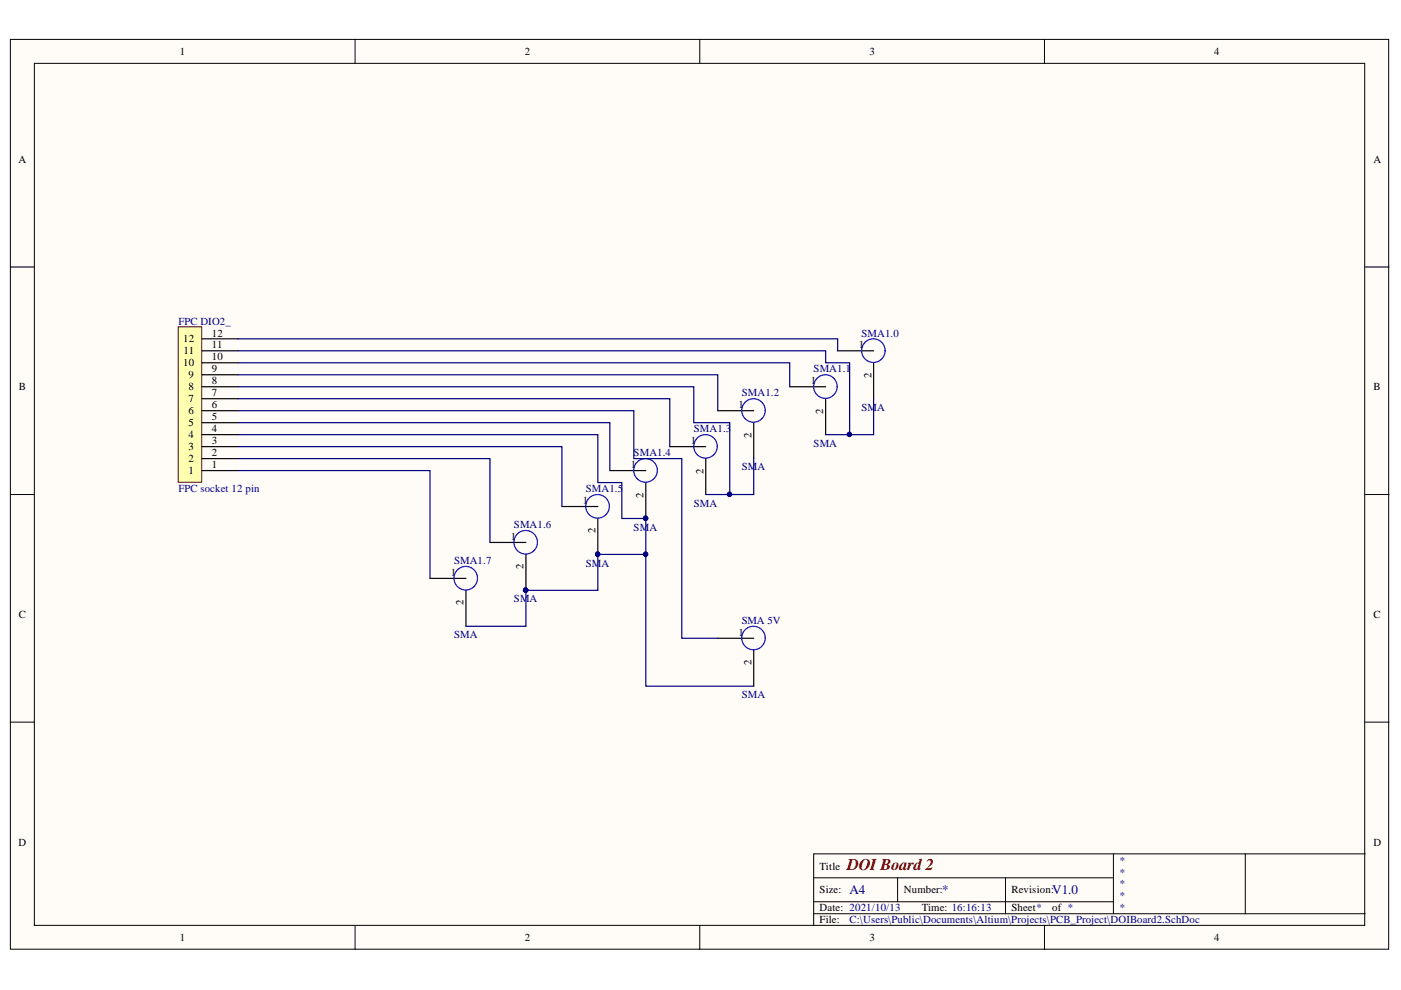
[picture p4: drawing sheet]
<svg xmlns="http://www.w3.org/2000/svg" width="297mm" height="210mm" viewBox="0 0 297 210" stroke-linecap="round" stroke-linejoin="round" font-family="sans-serif">
<g fill="#fffcf8" stroke="#000" stroke-width=".21">
<path d="M2.2 8.4h292.2v192.9h-292.2z"/>
<path d="M7.3 13.4h282v182.8h-282z"/>
</g>
<g fill="none" stroke="#000" stroke-width=".21">
<path d="M75.3 8.4v5M148.4 8.4v5M221.4 8.4v5M2.2 56.6h5.1M289.4 56.6h5.1M2.2 104.9h5.1M289.4 104.9h5.1M2.2 153.1h5.1M289.4 153.1h5.1M75.3 196.3v5.1M148.4 196.3v5.1M172.5 186.1h63.6"/>
<path d="M172.5 193.7h116.9M172.5 191.2h63.6M190.3 186.1v5.1M213.2 186.1v7.6M221.4 196.3v5.1M236.1 181v12.7M264 181h-91.5v15.3M289.4 181h-25.4v12.7"/>
</g>
<path d="M37.8 69.3h5v32.9h-5z" fill="#ffffb0" stroke="#800000" stroke-width=".21"/>
<g fill="none" stroke="#000" stroke-width=".25">
<path d="M42.9 79.5h7.6M42.9 76.9h7.6M42.9 74.4h7.6M42.9 71.8h7.6M177.6 74.4h7.6M185.2 76.9v7.6M42.9 99.8h7.6M42.9 97.2h7.6M42.9 94.7h7.6M42.9 92.2h7.6M42.9 89.6h7.6M42.9 87.1h7.6"/>
<path d="M42.9 84.5h7.6M42.9 82h7.6M129.3 99.8h7.6M142 94.7h7.6M149.6 97.2v7.7M152.2 87.1h7.6M159.8 89.6v7.6M167.4 82h7.7M175.1 84.5v7.7M103.9 115h7.6M111.5 117.6v7.6M119.1 107.4h7.7"/>
<path d="M126.8 109.9v7.7M136.9 102.3v7.6M91.2 122.6h7.6M98.8 125.2v7.6M152.2 135.3h7.6M159.8 137.9v7.6"/>
</g>
<g fill="#000080" stroke="#000080" stroke-width=".21">
<circle cx="111.4" cy="125.1" r=".47"/>
<circle cx="136.9" cy="109.9" r=".46"/>
<circle cx="126.7" cy="117.5" r=".46"/>
<circle cx="180.1" cy="92.1" r=".46"/>
<circle cx="154.7" cy="104.8" r=".46"/>
<circle cx="136.9" cy="117.5" r=".46"/>
</g>
<g fill="none" stroke="#00f" stroke-width=".25">
<circle cx="185.2" cy="74.3" r="2.5"/>
<circle cx="136.9" cy="99.7" r="2.5"/>
<circle cx="149.6" cy="94.6" r="2.49"/>
<circle cx="159.8" cy="87" r="2.49"/>
<circle cx="175" cy="82" r="2.5"/>
<circle cx="111.4" cy="115" r="2.5"/>
<circle cx="126.7" cy="107.4" r="2.5"/>
<circle cx="98.7" cy="122.6" r="2.5"/>
<circle cx="159.8" cy="135.3" r="2.49"/>
</g>
<g fill="none" stroke="#000080" stroke-width=".25">
<path d="M50.5 79.5h101.7v7.6M50.5 76.9h116.9v5.1M50.5 71.8h127.1v2.6M50.5 74.4h124.6v2.5h5v15.3h5.1v-7.7M50.5 99.8h40.7v22.8M50.5 97.2h53.4v17.8M50.5 94.7h68.6v12.7M50.5 89.6h78.8v10.2M50.5 84.5h91.5v10.2M50.5 82h96.6v7.6h7.6v15.3h5.1v-7.7M50.5 87.1h83.9v10.1h10.2v38.1h7.6M50.5 92.2h76.3v10.1h5v7.6h5.1v7.7h-10.1v7.6h-15.3v7.6h-12.7"/>
<path d="M175.1 92.2h5M136.9 117.6v27.9h22.9M149.6 104.9h5.1"/>
</g>
<text font-size="3.5" fill="#800000" x="179.6" y="184.4">DOI Board 2</text>
<g font-size="2.8" fill="#000080">
<text x="180.1" y="189.6">A4</text>
<text x="199.7" y="189.6">*</text>
<text x="223.1" y="189.6">V1.0</text>
</g>
<g font-size="2.3">
<text x="38.2" y="11.7">1</text>
<text x="111.2" y="11.7">2</text>
<text x="184.3" y="11.7">3</text>
<text x="257.4" y="11.7">4</text>
<text x="3.9" y="34.5">A</text>
<text x="291.2" y="34.5">A</text>
<text x="44.9" y="71.3">12</text>
<text x="38.8" y="77.7">10</text>
<text x="38.8" y="72.6">12</text>
<text x="38.9" y="75.2">11</text>
<text x="44.9" y="76.4">10</text>
<text x="44.9" y="73.9">11</text>
<text x="182.1" y="73.9">1</text>
<text x="4" y="82.8">B</text>
<text x="39.9" y="82.8">8</text>
<text x="39.9" y="80.2">9</text>
<text x="44.9" y="81.5">8</text>
<text x="44.9" y="79">9</text>
<text x="171.9" y="81.5">1</text>
<text x="184.8" y="80.1" transform="rotate(-90 184.8 80.1)">2</text>
<text x="291.2" y="82.8">B</text>
<text x="39.9" y="87.8">6</text>
<text x="39.9" y="85.3">7</text>
<text x="44.9" y="89.1">5</text>
<text x="44.9" y="86.6">6</text>
<text x="44.9" y="84">7</text>
<text x="156.6" y="86.6">1</text>
<text x="174.5" y="87.7" transform="rotate(-90 174.5 87.7)">2</text>
<text x="39.9" y="95.4">3</text>
<text x="39.9" y="92.9">4</text>
<text x="39.9" y="90.4">5</text>
<text x="44.9" y="94.2">3</text>
<text x="44.9" y="91.6">4</text>
<text x="146.4" y="94.2">1</text>
<text x="159.3" y="92.8" transform="rotate(-90 159.3 92.8)">2</text>
<text x="39.9" y="100.5">1</text>
<text x="39.9" y="98">2</text>
<text x="44.9" y="99.2">1</text>
<text x="44.9" y="96.7">2</text>
<text x="133.8" y="99.2">1</text>
<text x="149.2" y="100.4" transform="rotate(-90 149.2 100.4)">2</text>
<text x="123.6" y="106.9">1</text>
<text x="136.5" y="105.5" transform="rotate(-90 136.5 105.5)">2</text>
<text x="126.2" y="113.1" transform="rotate(-90 126.2 113.1)">2</text>
<text x="108.3" y="114.5">1</text>
<text x="95.6" y="122.1">1</text>
<text x="111" y="120.7" transform="rotate(-90 111 120.7)">2</text>
<text x="4" y="131">C</text>
<text x="98.3" y="128.3" transform="rotate(-90 98.3 128.3)">2</text>
<text x="291.2" y="131">C</text>
<text x="156.6" y="134.8">1</text>
<text x="159.3" y="141.1" transform="rotate(-90 159.3 141.1)">2</text>
<text x="3.9" y="179.3">D</text>
<text x="291.2" y="179.3">D</text>
<text x="173.8" y="184.4">Title</text>
<text x="173.8" y="189.4">Size:</text>
<text x="191.6" y="189.4">Number:</text>
<text x="214.5" y="189.4">Revision:</text>
<text x="173.8" y="193.2">Date: 2021/10/13</text>
<text x="173.8" y="195.8">File:</text>
<text x="195.4" y="193.2">Time: 16:16:13</text>
<text x="214.5" y="193.2">Sheet*</text>
<text x="223.1" y="193.2">of *</text>
<text x="38.2" y="199.6">1</text>
<text x="111.2" y="199.6">2</text>
<text x="184.3" y="199.6">3</text>
<text x="257.4" y="199.6">4</text>
</g>
<g font-size="2.3" fill="#000080">
<text x="37.8" y="68.8">FPC DIO2_</text>
<text x="182.7" y="71.3">SMA1.0</text>
<text x="172.5" y="79">SMA1.1</text>
<text x="157.3" y="84">SMA1.2</text>
<text x="182.7" y="87.1">SMA</text>
<text x="147.1" y="91.6">SMA1.3</text>
<text x="172.5" y="94.7">SMA</text>
<text x="134.3" y="96.7">SMA1.4</text>
<text x="157.3" y="99.7">SMA</text>
<text x="37.8" y="104.4">FPC socket 12 pin</text>
<text x="124.2" y="104.3">SMA1.5</text>
<text x="147.1" y="107.4">SMA</text>
<text x="109" y="112">SMA1.6</text>
<text x="134.3" y="112.5">SMA</text>
<text x="96.3" y="119.6">SMA1.7</text>
<text x="124.2" y="120.1">SMA</text>
<text x="109" y="127.7">SMA</text>
<text x="96.3" y="135.3">SMA</text>
<text x="157.3" y="132.3">SMA 5V</text>
<text x="157.3" y="148">SMA</text>
<text x="237.3" y="183.1">*</text>
<text x="237.3" y="185.6">*</text>
<text x="237.3" y="188.2">*</text>
<text x="237.3" y="190.7">*</text>
<text x="180.1" y="195.8">C:\Users\Public\Documents\Altium\Projects\PCB_Project\DOIBoard2.SchDoc</text>
<text x="237.3" y="193.2">*</text>
</g>
</svg>
